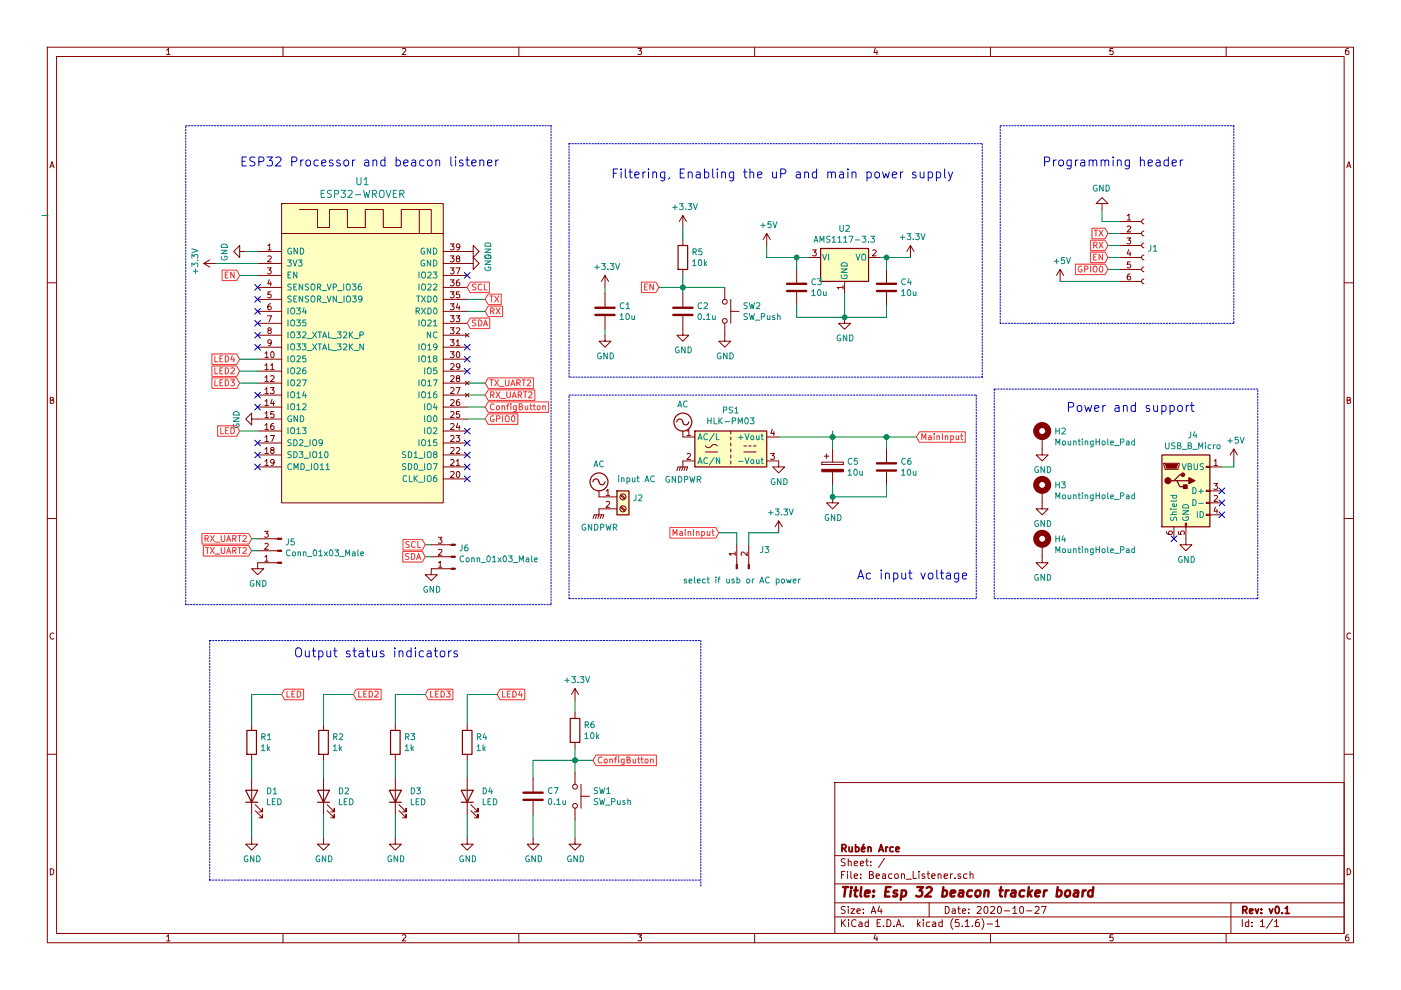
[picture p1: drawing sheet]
EESchema Schematic File Version 4
EELAYER 30 0
EELAYER END
$Descr A4 11693 8268
encoding utf-8
Sheet 1 1
Title "Esp 32 beacon tracker board"
Date "2020-10-27"
Rev "v0.1"
Comp "Rubén Arce "
Comment1 ""
Comment2 ""
Comment3 ""
Comment4 ""
$EndDescr
$Comp
L Connector:Conn_01x06_Female J1
U 1 1
P 9550 2050
F 0 "J1" H 9578 2026 50  0000 L CNN
F 1 "Conn_01x06_Female" H 9578 1935 50  0001 L CNN
F 2 "Connector_PinHeader_2.54mm:PinHeader_1x06_P2.54mm_Vertical" H 9550 2050 50  0001 C CNN
F 3 "~" H 9550 2050 50  0001 C CNN
	1    9550 2050
	1    0    0    -1  
$EndComp
Text GLabel 4050 2600 2    50   Input ~ 0
RX
Text GLabel 4050 3500 2    50   Input ~ 0
GPIO0
Text GLabel 4050 2500 2    50   Input ~ 0
TX
Wire Wire Line
	4050 2600 3900 2600
Wire Wire Line
	3900 2500 4050 2500
Wire Wire Line
	4050 3500 3900 3500
Text GLabel 9250 2050 0    50   Input ~ 0
RX
Text GLabel 9250 1950 0    50   Input ~ 0
TX
Text GLabel 9250 2250 0    50   Input ~ 0
GPIO0
Wire Wire Line
	9250 2250 9350 2250
Wire Wire Line
	9250 2150 9350 2150
Wire Wire Line
	400  1800 350  1800
$Comp
L power:GND #PWR0102
U 1 1
P 2150 3500
F 0 "#PWR0102" H 2150 3250 50  0001 C CNN
F 1 "GND" H 2155 3327 50  0000 C CNN
F 2 "" H 2150 3500 50  0001 C CNN
F 3 "" H 2150 3500 50  0001 C CNN
	1    2150 3500
	0    1    1    0   
$EndComp
Wire Wire Line
	2050 2100 2150 2100
Wire Wire Line
	9350 2050 9250 2050
Wire Wire Line
	9250 1950 9350 1950
$Comp
L Device:R R1
U 1 1
P 2100 6200
F 0 "R1" H 2170 6246 50  0000 L CNN
F 1 "1k" H 2170 6155 50  0000 L CNN
F 2 "Resistor_SMD:R_0805_2012Metric_Pad1.15x1.40mm_HandSolder" V 2030 6200 50  0001 C CNN
F 3 "~" H 2100 6200 50  0001 C CNN
	1    2100 6200
	1    0    0    -1  
$EndComp
$Comp
L power:GND #PWR0105
U 1 1
P 2100 7000
F 0 "#PWR0105" H 2100 6750 50  0001 C CNN
F 1 "GND" H 2105 6827 50  0000 C CNN
F 2 "" H 2100 7000 50  0001 C CNN
F 3 "" H 2100 7000 50  0001 C CNN
	1    2100 7000
	1    0    0    -1  
$EndComp
$Comp
L Device:LED D1
U 1 1
P 2100 6650
F 0 "D1" V 2139 6532 50  0000 R CNN
F 1 "LED" V 2048 6532 50  0000 R CNN
F 2 "LED_SMD:LED_0805_2012Metric" H 2100 6650 50  0001 C CNN
F 3 "~" H 2100 6650 50  0001 C CNN
	1    2100 6650
	0    -1   -1   0   
$EndComp
Wire Wire Line
	2100 6800 2100 7000
Wire Wire Line
	2100 6500 2100 6350
Wire Wire Line
	2100 6050 2100 5800
Wire Wire Line
	2100 5800 2350 5800
Text GLabel 2350 5800 2    50   Input ~ 0
LED
Text GLabel 9250 2150 0    50   Input ~ 0
EN
Wire Wire Line
	9200 1750 9200 1850
Wire Wire Line
	9350 1850 9200 1850
Text GLabel 5500 2400 0    50   Input ~ 0
EN
$Comp
L power:GND #PWR0107
U 1 1
P 5050 2800
F 0 "#PWR0107" H 5050 2550 50  0001 C CNN
F 1 "GND" H 5055 2627 50  0000 C CNN
F 2 "" H 5050 2800 50  0001 C CNN
F 3 "" H 5050 2800 50  0001 C CNN
	1    5050 2800
	1    0    0    -1  
$EndComp
$Comp
L Device:C C1
U 1 1
P 5050 2600
F 0 "C1" H 5165 2646 50  0000 L CNN
F 1 "10u" H 5165 2555 50  0000 L CNN
F 2 "Capacitor_SMD:C_0805_2012Metric_Pad1.15x1.40mm_HandSolder" H 5088 2450 50  0001 C CNN
F 3 "~" H 5050 2600 50  0001 C CNN
	1    5050 2600
	1    0    0    -1  
$EndComp
Wire Wire Line
	5050 2450 5050 2400
Wire Wire Line
	5050 2750 5050 2800
$Comp
L Device:R R2
U 1 1
P 2700 6200
F 0 "R2" H 2770 6246 50  0000 L CNN
F 1 "1k" H 2770 6155 50  0000 L CNN
F 2 "Resistor_SMD:R_0805_2012Metric_Pad1.15x1.40mm_HandSolder" V 2630 6200 50  0001 C CNN
F 3 "~" H 2700 6200 50  0001 C CNN
	1    2700 6200
	1    0    0    -1  
$EndComp
$Comp
L power:GND #PWR0108
U 1 1
P 2700 7000
F 0 "#PWR0108" H 2700 6750 50  0001 C CNN
F 1 "GND" H 2705 6827 50  0000 C CNN
F 2 "" H 2700 7000 50  0001 C CNN
F 3 "" H 2700 7000 50  0001 C CNN
	1    2700 7000
	1    0    0    -1  
$EndComp
$Comp
L Device:LED D2
U 1 1
P 2700 6650
F 0 "D2" V 2739 6532 50  0000 R CNN
F 1 "LED" V 2648 6532 50  0000 R CNN
F 2 "LED_SMD:LED_0805_2012Metric" H 2700 6650 50  0001 C CNN
F 3 "~" H 2700 6650 50  0001 C CNN
	1    2700 6650
	0    -1   -1   0   
$EndComp
Wire Wire Line
	2700 6800 2700 7000
Wire Wire Line
	2700 6500 2700 6350
Wire Wire Line
	2700 6050 2700 5800
Wire Wire Line
	2700 5800 2950 5800
Text GLabel 2950 5800 2    50   Input ~ 0
LED2
Text GLabel 2000 3200 0    50   Input ~ 0
LED3
Text GLabel 2000 3000 0    50   Input ~ 0
LED4
$Comp
L Device:R R3
U 1 1
P 3300 6200
F 0 "R3" H 3370 6246 50  0000 L CNN
F 1 "1k" H 3370 6155 50  0000 L CNN
F 2 "Resistor_SMD:R_0805_2012Metric_Pad1.15x1.40mm_HandSolder" V 3230 6200 50  0001 C CNN
F 3 "~" H 3300 6200 50  0001 C CNN
	1    3300 6200
	1    0    0    -1  
$EndComp
$Comp
L power:GND #PWR0109
U 1 1
P 3300 7000
F 0 "#PWR0109" H 3300 6750 50  0001 C CNN
F 1 "GND" H 3305 6827 50  0000 C CNN
F 2 "" H 3300 7000 50  0001 C CNN
F 3 "" H 3300 7000 50  0001 C CNN
	1    3300 7000
	1    0    0    -1  
$EndComp
$Comp
L Device:LED D3
U 1 1
P 3300 6650
F 0 "D3" V 3339 6532 50  0000 R CNN
F 1 "LED" V 3248 6532 50  0000 R CNN
F 2 "LED_SMD:LED_0805_2012Metric" H 3300 6650 50  0001 C CNN
F 3 "~" H 3300 6650 50  0001 C CNN
	1    3300 6650
	0    -1   -1   0   
$EndComp
Wire Wire Line
	3300 6800 3300 7000
Wire Wire Line
	3300 6500 3300 6350
Wire Wire Line
	3300 6050 3300 5800
Wire Wire Line
	3300 5800 3550 5800
Text GLabel 3550 5800 2    50   Input ~ 0
LED3
$Comp
L Device:R R4
U 1 1
P 3900 6200
F 0 "R4" H 3970 6246 50  0000 L CNN
F 1 "1k" H 3970 6155 50  0000 L CNN
F 2 "Resistor_SMD:R_0805_2012Metric_Pad1.15x1.40mm_HandSolder" V 3830 6200 50  0001 C CNN
F 3 "~" H 3900 6200 50  0001 C CNN
	1    3900 6200
	1    0    0    -1  
$EndComp
$Comp
L Device:LED D4
U 1 1
P 3900 6650
F 0 "D4" V 3939 6532 50  0000 R CNN
F 1 "LED" V 3848 6532 50  0000 R CNN
F 2 "LED_SMD:LED_0805_2012Metric" H 3900 6650 50  0001 C CNN
F 3 "~" H 3900 6650 50  0001 C CNN
	1    3900 6650
	0    -1   -1   0   
$EndComp
Wire Wire Line
	3900 6800 3900 7000
Wire Wire Line
	3900 6500 3900 6350
Wire Wire Line
	3900 6050 3900 5800
Wire Wire Line
	3900 5800 4150 5800
Text GLabel 4150 5800 2    50   Input ~ 0
LED4
$Comp
L Device:C C2
U 1 1
P 5700 2600
F 0 "C2" H 5815 2646 50  0000 L CNN
F 1 "0.1u" H 5815 2555 50  0000 L CNN
F 2 "Capacitor_SMD:C_0805_2012Metric_Pad1.15x1.40mm_HandSolder" H 5738 2450 50  0001 C CNN
F 3 "~" H 5700 2600 50  0001 C CNN
	1    5700 2600
	1    0    0    -1  
$EndComp
$Comp
L power:GND #PWR0114
U 1 1
P 5700 2750
F 0 "#PWR0114" H 5700 2500 50  0001 C CNN
F 1 "GND" H 5705 2577 50  0000 C CNN
F 2 "" H 5700 2750 50  0001 C CNN
F 3 "" H 5700 2750 50  0001 C CNN
	1    5700 2750
	1    0    0    -1  
$EndComp
$Comp
L Device:R R5
U 1 1
P 5700 2150
F 0 "R5" H 5770 2196 50  0000 L CNN
F 1 "10k" H 5770 2105 50  0000 L CNN
F 2 "Resistor_SMD:R_0805_2012Metric_Pad1.15x1.40mm_HandSolder" V 5630 2150 50  0001 C CNN
F 3 "~" H 5700 2150 50  0001 C CNN
	1    5700 2150
	1    0    0    -1  
$EndComp
Wire Wire Line
	5700 1900 5700 2000
Wire Wire Line
	5700 2300 5700 2400
Wire Wire Line
	5500 2400 5700 2400
Connection ~ 5700 2400
Wire Wire Line
	5700 2400 5700 2450
$Comp
L Regulator_Linear:AMS1117-3.3 U2
U 1 1
P 7050 2150
F 0 "U2" H 7050 2392 50  0000 C CNN
F 1 "AMS1117-3.3" H 7050 2301 50  0000 C CNN
F 2 "Package_TO_SOT_SMD:SOT-223-3_TabPin2" H 7050 2350 50  0001 C CNN
F 3 "http://www.advanced-monolithic.com/pdf/ds1117.pdf" H 7150 1900 50  0001 C CNN
	1    7050 2150
	1    0    0    -1  
$EndComp
Wire Wire Line
	6400 2150 6650 2150
Wire Wire Line
	7350 2150 7400 2150
Wire Wire Line
	6400 2150 6400 2050
$Comp
L Device:C C3
U 1 1
P 6650 2400
F 0 "C3" H 6765 2446 50  0000 L CNN
F 1 "10u" H 6765 2355 50  0000 L CNN
F 2 "Capacitor_SMD:C_0805_2012Metric_Pad1.15x1.40mm_HandSolder" H 6688 2250 50  0001 C CNN
F 3 "~" H 6650 2400 50  0001 C CNN
	1    6650 2400
	1    0    0    -1  
$EndComp
$Comp
L Device:C C4
U 1 1
P 7400 2400
F 0 "C4" H 7515 2446 50  0000 L CNN
F 1 "10u" H 7515 2355 50  0000 L CNN
F 2 "Capacitor_SMD:C_0805_2012Metric_Pad1.15x1.40mm_HandSolder" H 7438 2250 50  0001 C CNN
F 3 "~" H 7400 2400 50  0001 C CNN
	1    7400 2400
	1    0    0    -1  
$EndComp
Wire Wire Line
	6650 2150 6650 2250
Connection ~ 6650 2150
Wire Wire Line
	6650 2150 6750 2150
Wire Wire Line
	7400 2150 7400 2250
Connection ~ 7400 2150
Wire Wire Line
	7400 2150 7600 2150
Wire Wire Line
	6650 2550 6650 2650
Wire Wire Line
	6650 2650 7050 2650
Wire Wire Line
	7400 2650 7400 2550
Wire Wire Line
	7050 2450 7050 2650
Connection ~ 7050 2650
Wire Wire Line
	7050 2650 7400 2650
$Comp
L power:GND #PWR0115
U 1 1
P 7050 2650
F 0 "#PWR0115" H 7050 2400 50  0001 C CNN
F 1 "GND" H 7055 2477 50  0000 C CNN
F 2 "" H 7050 2650 50  0001 C CNN
F 3 "" H 7050 2650 50  0001 C CNN
	1    7050 2650
	1    0    0    -1  
$EndComp
Wire Wire Line
	2150 3200 2000 3200
Wire Wire Line
	2000 3000 2150 3000
Text Notes 2000 1400 0    75   ~ 0
ESP32 Processor and beacon listener
Text Notes 5100 1500 0    75   ~ 0
Filtering, Enabling the uP and main power supply\n
Wire Notes Line
	4600 1050 4600 5050
Wire Notes Line
	4600 5050 1550 5050
Wire Notes Line
	1550 5050 1550 1050
Wire Notes Line
	1550 1050 4600 1050
Wire Notes Line
	4750 1200 8200 1200
Wire Notes Line
	8200 1200 8200 3150
Wire Notes Line
	8200 3150 4750 3150
Wire Notes Line
	1750 7350 1750 5350
Text Notes 2450 5500 0    75   ~ 0
Output status indicators
Text Notes 8700 1400 0    75   ~ 0
Programming header\n
Wire Notes Line
	8350 1050 10300 1050
Wire Notes Line
	10300 1050 10300 2700
Wire Notes Line
	10300 2700 8350 2700
Wire Notes Line
	8350 2700 8350 1050
$Comp
L Connector:Screw_Terminal_01x02 J2
U 1 1
P 5200 4150
F 0 "J2" H 5280 4142 50  0000 L CNN
F 1 "input AC" H 5150 4300 50  0000 L CNN
F 2 "TerminalBlock_RND:TerminalBlock_RND_205-00012_1x02_P5.00mm_Horizontal" H 5200 4150 50  0001 C CNN
F 3 "~" H 5200 4150 50  0001 C CNN
	1    5200 4150
	1    0    0    -1  
$EndComp
$Comp
L power:AC #PWR0103
U 1 1
P 5700 3650
F 0 "#PWR0103" H 5700 3550 50  0001 C CNN
F 1 "AC" H 5700 3925 50  0000 C CNN
F 2 "" H 5700 3650 50  0001 C CNN
F 3 "" H 5700 3650 50  0001 C CNN
	1    5700 3650
	1    0    0    -1  
$EndComp
$Comp
L power:AC #PWR0111
U 1 1
P 5000 4150
F 0 "#PWR0111" H 5000 4050 50  0001 C CNN
F 1 "AC" H 5000 4425 50  0000 C CNN
F 2 "" H 5000 4150 50  0001 C CNN
F 3 "" H 5000 4150 50  0001 C CNN
	1    5000 4150
	1    0    0    -1  
$EndComp
$Comp
L power:GNDPWR #PWR0112
U 1 1
P 5700 3850
F 0 "#PWR0112" H 5700 3650 50  0001 C CNN
F 1 "GNDPWR" H 5704 3696 50  0000 C CNN
F 2 "" H 5700 3800 50  0001 C CNN
F 3 "" H 5700 3800 50  0001 C CNN
	1    5700 3850
	1    0    0    -1  
$EndComp
$Comp
L power:GNDPWR #PWR0116
U 1 1
P 5000 4250
F 0 "#PWR0116" H 5000 4050 50  0001 C CNN
F 1 "GNDPWR" H 5004 4096 50  0000 C CNN
F 2 "" H 5000 4200 50  0001 C CNN
F 3 "" H 5000 4200 50  0001 C CNN
	1    5000 4250
	1    0    0    -1  
$EndComp
$Comp
L power:+5V #PWR0117
U 1 1
P 6400 2050
F 0 "#PWR0117" H 6400 1900 50  0001 C CNN
F 1 "+5V" H 6415 2223 50  0000 C CNN
F 2 "" H 6400 2050 50  0001 C CNN
F 3 "" H 6400 2050 50  0001 C CNN
	1    6400 2050
	1    0    0    -1  
$EndComp
$Comp
L power:+5V #PWR0118
U 1 1
P 8850 2350
F 0 "#PWR0118" H 8850 2200 50  0001 C CNN
F 1 "+5V" H 8865 2523 50  0000 C CNN
F 2 "" H 8850 2350 50  0001 C CNN
F 3 "" H 8850 2350 50  0001 C CNN
	1    8850 2350
	1    0    0    -1  
$EndComp
$Comp
L power:+3.3V #PWR0119
U 1 1
P 7600 2150
F 0 "#PWR0119" H 7600 2000 50  0001 C CNN
F 1 "+3.3V" H 7615 2323 50  0000 C CNN
F 2 "" H 7600 2150 50  0001 C CNN
F 3 "" H 7600 2150 50  0001 C CNN
	1    7600 2150
	1    0    0    -1  
$EndComp
$Comp
L power:GND #PWR0120
U 1 1
P 6500 3850
F 0 "#PWR0120" H 6500 3600 50  0001 C CNN
F 1 "GND" H 6505 3677 50  0000 C CNN
F 2 "" H 6500 3850 50  0001 C CNN
F 3 "" H 6500 3850 50  0001 C CNN
	1    6500 3850
	1    0    0    -1  
$EndComp
$Comp
L Converter_ACDC:HLK-PM03 PS1
U 1 1
P 6100 3750
F 0 "PS1" H 6100 4075 50  0000 C CNN
F 1 "HLK-PM03" H 6100 3984 50  0000 C CNN
F 2 "Converter_ACDC:Converter_ACDC_HiLink_HLK-PMxx" H 6100 3450 50  0001 C CNN
F 3 "http://www.hlktech.net/product_detail.php?ProId=59" H 6500 3400 50  0001 C CNN
	1    6100 3750
	1    0    0    -1  
$EndComp
Text GLabel 6000 4450 0    50   Input ~ 0
MainInput
$Comp
L power:+3.3V #PWR0121
U 1 1
P 6500 4450
F 0 "#PWR0121" H 6500 4300 50  0001 C CNN
F 1 "+3.3V" H 6515 4623 50  0000 C CNN
F 2 "" H 6500 4450 50  0001 C CNN
F 3 "" H 6500 4450 50  0001 C CNN
	1    6500 4450
	1    0    0    -1  
$EndComp
$Comp
L Connector:Conn_01x02_Male J3
U 1 1
P 6150 4750
F 0 "J3" V 6304 4562 50  0000 R CNN
F 1 "select if usb or AC power" V 6050 5200 50  0000 R CNN
F 2 "Connector_PinHeader_2.54mm:PinHeader_1x02_P2.54mm_Vertical" H 6150 4750 50  0001 C CNN
F 3 "~" H 6150 4750 50  0001 C CNN
	1    6150 4750
	0    -1   -1   0   
$EndComp
Wire Wire Line
	6000 4450 6150 4450
Wire Wire Line
	6150 4450 6150 4550
Wire Wire Line
	6250 4550 6250 4450
Wire Wire Line
	6250 4450 6500 4450
$Comp
L Device:CP C5
U 1 1
P 6950 3900
F 0 "C5" H 7068 3946 50  0000 L CNN
F 1 "10u" H 7068 3855 50  0000 L CNN
F 2 "Capacitor_SMD:CP_Elec_4x5.3" H 6988 3750 50  0001 C CNN
F 3 "~" H 6950 3900 50  0001 C CNN
	1    6950 3900
	1    0    0    -1  
$EndComp
Wire Wire Line
	6950 3750 6950 3650
$Comp
L power:GND #PWR0122
U 1 1
P 6950 4150
F 0 "#PWR0122" H 6950 3900 50  0001 C CNN
F 1 "GND" H 6955 3977 50  0000 C CNN
F 2 "" H 6950 4150 50  0001 C CNN
F 3 "" H 6950 4150 50  0001 C CNN
	1    6950 4150
	1    0    0    -1  
$EndComp
Wire Wire Line
	6950 4050 6950 4150
Wire Wire Line
	7400 3750 7400 3650
Wire Wire Line
	7400 3650 6950 3650
Connection ~ 6950 3650
Wire Wire Line
	6950 3650 6950 3600
Wire Wire Line
	7400 4050 7400 4150
Wire Wire Line
	7400 4150 6950 4150
Connection ~ 6950 4150
Text GLabel 7650 3650 2    50   Input ~ 0
MainInput
Wire Wire Line
	7650 3650 7400 3650
Connection ~ 7400 3650
Wire Wire Line
	6950 3650 6500 3650
Wire Notes Line
	4750 3300 8150 3300
Wire Notes Line
	8150 3300 8150 5000
Wire Notes Line
	8150 5000 4750 5000
Wire Notes Line
	4750 5000 4750 3300
Text Notes 7150 4850 0    75   ~ 0
Ac input voltage\n
Text GLabel 4050 3400 2    50   Input ~ 0
ConfigButton
Wire Wire Line
	3900 3400 4050 3400
Text GLabel 4950 6350 2    50   Input ~ 0
ConfigButton
$Comp
L Device:R R6
U 1 1
P 4800 6100
F 0 "R6" H 4870 6146 50  0000 L CNN
F 1 "10k" H 4870 6055 50  0000 L CNN
F 2 "Resistor_SMD:R_0805_2012Metric_Pad1.15x1.40mm_HandSolder" V 4730 6100 50  0001 C CNN
F 3 "~" H 4800 6100 50  0001 C CNN
	1    4800 6100
	1    0    0    -1  
$EndComp
$Comp
L power:+3.3V #PWR0123
U 1 1
P 4800 5850
F 0 "#PWR0123" H 4800 5700 50  0001 C CNN
F 1 "+3.3V" H 4815 6023 50  0000 C CNN
F 2 "" H 4800 5850 50  0001 C CNN
F 3 "" H 4800 5850 50  0001 C CNN
	1    4800 5850
	1    0    0    -1  
$EndComp
$Comp
L Switch:SW_Push SW1
U 1 1
P 4800 6650
F 0 "SW1" V 4754 6798 50  0000 L CNN
F 1 "SW_Push" V 4845 6798 50  0000 L CNN
F 2 "Button_Switch_SMD:SW_SPST_PTS810" H 4800 6850 50  0001 C CNN
F 3 "~" H 4800 6850 50  0001 C CNN
	1    4800 6650
	0    1    1    0   
$EndComp
$Comp
L power:GND #PWR0110
U 1 1
P 3900 7000
F 0 "#PWR0110" H 3900 6750 50  0001 C CNN
F 1 "GND" H 3905 6827 50  0000 C CNN
F 2 "" H 3900 7000 50  0001 C CNN
F 3 "" H 3900 7000 50  0001 C CNN
	1    3900 7000
	1    0    0    -1  
$EndComp
$Comp
L power:GND #PWR0124
U 1 1
P 4800 7000
F 0 "#PWR0124" H 4800 6750 50  0001 C CNN
F 1 "GND" H 4805 6827 50  0000 C CNN
F 2 "" H 4800 7000 50  0001 C CNN
F 3 "" H 4800 7000 50  0001 C CNN
	1    4800 7000
	1    0    0    -1  
$EndComp
Wire Wire Line
	4800 7000 4800 6850
Wire Wire Line
	4800 6450 4800 6350
Wire Wire Line
	4800 5950 4800 5850
Wire Wire Line
	4950 6350 4800 6350
Connection ~ 4800 6350
Wire Wire Line
	4800 6350 4800 6250
Wire Notes Line
	5850 5350 5850 7400
Wire Notes Line
	1750 7350 5850 7350
Wire Notes Line
	1750 5350 5850 5350
$Comp
L Device:C C6
U 1 1
P 7400 3900
F 0 "C6" H 7515 3946 50  0000 L CNN
F 1 "10u" H 7515 3855 50  0000 L CNN
F 2 "Capacitor_SMD:C_0805_2012Metric_Pad1.15x1.40mm_HandSolder" H 7438 3750 50  0001 C CNN
F 3 "~" H 7400 3900 50  0001 C CNN
	1    7400 3900
	1    0    0    -1  
$EndComp
$Comp
L power:+3.3V #PWR0101
U 1 1
P 1800 2200
F 0 "#PWR0101" H 1800 2050 50  0001 C CNN
F 1 "+3.3V" H 1815 2373 50  0000 C CNN
F 2 "" H 1800 2200 50  0001 C CNN
F 3 "" H 1800 2200 50  0001 C CNN
	1    1800 2200
	0    -1   -1   0   
$EndComp
$Comp
L power:+3.3V #PWR0106
U 1 1
P 5050 2400
F 0 "#PWR0106" H 5050 2250 50  0001 C CNN
F 1 "+3.3V" H 5065 2573 50  0000 C CNN
F 2 "" H 5050 2400 50  0001 C CNN
F 3 "" H 5050 2400 50  0001 C CNN
	1    5050 2400
	1    0    0    -1  
$EndComp
$Comp
L power:+3.3V #PWR0113
U 1 1
P 5700 1900
F 0 "#PWR0113" H 5700 1750 50  0001 C CNN
F 1 "+3.3V" H 5715 2073 50  0000 C CNN
F 2 "" H 5700 1900 50  0001 C CNN
F 3 "" H 5700 1900 50  0001 C CNN
	1    5700 1900
	1    0    0    -1  
$EndComp
$Comp
L power:GND #PWR0104
U 1 1
P 9200 1750
F 0 "#PWR0104" H 9200 1500 50  0001 C CNN
F 1 "GND" H 9205 1577 50  0000 C CNN
F 2 "" H 9200 1750 50  0001 C CNN
F 3 "" H 9200 1750 50  0001 C CNN
	1    9200 1750
	-1   0    0    1   
$EndComp
$Comp
L Connector:USB_B_Micro J4
U 1 1
P 9900 4100
F 0 "J4" H 9957 4567 50  0000 C CNN
F 1 "USB_B_Micro" H 9957 4476 50  0000 C CNN
F 2 "Connector_USB:USB_Mini-B_Lumberg_2486_01_Horizontal" H 10050 4050 50  0001 C CNN
F 3 "~" H 10050 4050 50  0001 C CNN
	1    9900 4100
	1    0    0    -1  
$EndComp
NoConn ~ 9800 4500
$Comp
L power:GND #PWR0125
U 1 1
P 9900 4500
F 0 "#PWR0125" H 9900 4250 50  0001 C CNN
F 1 "GND" H 9905 4327 50  0000 C CNN
F 2 "" H 9900 4500 50  0001 C CNN
F 3 "" H 9900 4500 50  0001 C CNN
	1    9900 4500
	1    0    0    -1  
$EndComp
$Comp
L power:+5V #PWR0126
U 1 1
P 10300 3850
F 0 "#PWR0126" H 10300 3700 50  0001 C CNN
F 1 "+5V" H 10315 4023 50  0000 C CNN
F 2 "" H 10300 3850 50  0001 C CNN
F 3 "" H 10300 3850 50  0001 C CNN
	1    10300 3850
	1    0    0    -1  
$EndComp
Wire Wire Line
	10300 3850 10300 3900
Wire Wire Line
	10300 3900 10200 3900
NoConn ~ 10200 4100
NoConn ~ 10200 4200
NoConn ~ 10200 4300
$Comp
L Mechanical:MountingHole_Pad H2
U 1 1
P 8700 3650
F 0 "H2" H 8800 3699 50  0000 L CNN
F 1 "MountingHole_Pad" H 8800 3608 50  0000 L CNN
F 2 "MountingHole:MountingHole_3.2mm_M3_Pad_Via" H 8700 3650 50  0001 C CNN
F 3 "~" H 8700 3650 50  0001 C CNN
	1    8700 3650
	1    0    0    -1  
$EndComp
$Comp
L power:GND #PWR0128
U 1 1
P 8700 3750
F 0 "#PWR0128" H 8700 3500 50  0001 C CNN
F 1 "GND" H 8705 3577 50  0000 C CNN
F 2 "" H 8700 3750 50  0001 C CNN
F 3 "" H 8700 3750 50  0001 C CNN
	1    8700 3750
	1    0    0    -1  
$EndComp
$Comp
L Mechanical:MountingHole_Pad H3
U 1 1
P 8700 4100
F 0 "H3" H 8800 4149 50  0000 L CNN
F 1 "MountingHole_Pad" H 8800 4058 50  0000 L CNN
F 2 "MountingHole:MountingHole_3.2mm_M3_Pad_Via" H 8700 4100 50  0001 C CNN
F 3 "~" H 8700 4100 50  0001 C CNN
	1    8700 4100
	1    0    0    -1  
$EndComp
$Comp
L power:GND #PWR0129
U 1 1
P 8700 4200
F 0 "#PWR0129" H 8700 3950 50  0001 C CNN
F 1 "GND" H 8705 4027 50  0000 C CNN
F 2 "" H 8700 4200 50  0001 C CNN
F 3 "" H 8700 4200 50  0001 C CNN
	1    8700 4200
	1    0    0    -1  
$EndComp
$Comp
L Mechanical:MountingHole_Pad H4
U 1 1
P 8700 4550
F 0 "H4" H 8800 4599 50  0000 L CNN
F 1 "MountingHole_Pad" H 8800 4508 50  0000 L CNN
F 2 "MountingHole:MountingHole_3.2mm_M3_Pad_Via" H 8700 4550 50  0001 C CNN
F 3 "~" H 8700 4550 50  0001 C CNN
	1    8700 4550
	1    0    0    -1  
$EndComp
$Comp
L power:GND #PWR0130
U 1 1
P 8700 4650
F 0 "#PWR0130" H 8700 4400 50  0001 C CNN
F 1 "GND" H 8705 4477 50  0000 C CNN
F 2 "" H 8700 4650 50  0001 C CNN
F 3 "" H 8700 4650 50  0001 C CNN
	1    8700 4650
	1    0    0    -1  
$EndComp
$Comp
L esp32_noob:ESP32-WROVER U1
U 1 1
P 3050 2850
F 0 "U1" H 3025 4187 60  0000 C CNN
F 1 "ESP32-WROVER" H 3025 4081 60  0000 C CNN
F 2 "ESP_32_all:ESP32-WROVER" H 3500 2550 60  0001 C CNN
F 3 "" H 3500 2550 60  0001 C CNN
	1    3050 2850
	1    0    0    -1  
$EndComp
Wire Wire Line
	1800 2200 2150 2200
$Comp
L power:GND #PWR0131
U 1 1
P 3900 2100
F 0 "#PWR0131" H 3900 1850 50  0001 C CNN
F 1 "GND" H 3905 1927 50  0000 C CNN
F 2 "" H 3900 2100 50  0001 C CNN
F 3 "" H 3900 2100 50  0001 C CNN
	1    3900 2100
	0    -1   -1   0   
$EndComp
$Comp
L power:GND #PWR0132
U 1 1
P 3900 2200
F 0 "#PWR0132" H 3900 1950 50  0001 C CNN
F 1 "GND" H 3905 2027 50  0000 C CNN
F 2 "" H 3900 2200 50  0001 C CNN
F 3 "" H 3900 2200 50  0001 C CNN
	1    3900 2200
	0    -1   -1   0   
$EndComp
Wire Wire Line
	2000 3100 2150 3100
Wire Wire Line
	2150 3600 2000 3600
Text GLabel 2000 3100 0    50   Input ~ 0
LED2
Text GLabel 2000 3600 0    50   Input ~ 0
LED
Text GLabel 2000 2300 0    50   Input ~ 0
EN
Wire Wire Line
	2000 2300 2150 2300
$Comp
L Switch:SW_Push SW2
U 1 1
P 6050 2600
F 0 "SW2" V 6004 2748 50  0000 L CNN
F 1 "SW_Push" V 6095 2748 50  0000 L CNN
F 2 "Button_Switch_SMD:SW_SPST_PTS810" H 6050 2800 50  0001 C CNN
F 3 "~" H 6050 2800 50  0001 C CNN
	1    6050 2600
	0    1    1    0   
$EndComp
$Comp
L power:GND #PWR0133
U 1 1
P 6050 2800
F 0 "#PWR0133" H 6050 2550 50  0001 C CNN
F 1 "GND" H 6055 2627 50  0000 C CNN
F 2 "" H 6050 2800 50  0001 C CNN
F 3 "" H 6050 2800 50  0001 C CNN
	1    6050 2800
	1    0    0    -1  
$EndComp
Wire Wire Line
	5700 2400 6050 2400
$Comp
L Connector:Conn_01x03_Male J6
U 1 1
P 3800 4650
F 0 "J6" H 3772 4582 50  0000 R CNN
F 1 "Conn_01x03_Male" H 3772 4673 50  0000 R CNN
F 2 "Connector_JST:JST_PH_B3B-PH-K_1x03_P2.00mm_Vertical" H 3800 4650 50  0001 C CNN
F 3 "~" H 3800 4650 50  0001 C CNN
	1    3800 4650
	-1   0    0    1   
$EndComp
Text GLabel 3550 4550 0    50   Input ~ 0
SCL
Wire Wire Line
	3550 4550 3600 4550
Text GLabel 3550 4650 0    50   Input ~ 0
SDA
Wire Wire Line
	3550 4650 3600 4650
$Comp
L power:GND #PWR0134
U 1 1
P 3600 4750
F 0 "#PWR0134" H 3600 4500 50  0001 C CNN
F 1 "GND" H 3605 4577 50  0000 C CNN
F 2 "" H 3600 4750 50  0001 C CNN
F 3 "" H 3600 4750 50  0001 C CNN
	1    3600 4750
	1    0    0    -1  
$EndComp
$Comp
L Connector:Conn_01x03_Male J5
U 1 1
P 2350 4600
F 0 "J5" H 2322 4532 50  0000 R CNN
F 1 "Conn_01x03_Male" H 2322 4623 50  0000 R CNN
F 2 "Connector_JST:JST_PH_B3B-PH-K_1x03_P2.00mm_Vertical" H 2350 4600 50  0001 C CNN
F 3 "~" H 2350 4600 50  0001 C CNN
	1    2350 4600
	-1   0    0    1   
$EndComp
Wire Wire Line
	2100 4500 2150 4500
Wire Wire Line
	2100 4600 2150 4600
$Comp
L power:GND #PWR0135
U 1 1
P 2150 4700
F 0 "#PWR0135" H 2150 4450 50  0001 C CNN
F 1 "GND" H 2155 4527 50  0000 C CNN
F 2 "" H 2150 4700 50  0001 C CNN
F 3 "" H 2150 4700 50  0001 C CNN
	1    2150 4700
	1    0    0    -1  
$EndComp
Wire Notes Line
	4750 3150 4750 1200
Text GLabel 4050 3300 2    50   Input ~ 0
RX_UART2
Text GLabel 4050 3200 2    50   Input ~ 0
TX_UART2
Wire Wire Line
	4050 3300 3900 3300
Wire Wire Line
	3900 3200 4050 3200
Text GLabel 2100 4500 0    50   Input ~ 0
RX_UART2
Text GLabel 2100 4600 0    50   Input ~ 0
TX_UART2
Wire Wire Line
	8850 2350 9350 2350
Text GLabel 3900 2400 2    50   Input ~ 0
SCL
Text GLabel 3900 2700 2    50   Input ~ 0
SDA
NoConn ~ 2150 2400
NoConn ~ 2150 2500
NoConn ~ 2150 2600
NoConn ~ 2150 2700
NoConn ~ 2150 2800
NoConn ~ 2150 2900
NoConn ~ 2150 3300
NoConn ~ 2150 3400
$Comp
L power:GND #PWR0136
U 1 1
P 2050 2100
F 0 "#PWR0136" H 2050 1850 50  0001 C CNN
F 1 "GND" H 2055 1927 50  0000 C CNN
F 2 "" H 2050 2100 50  0001 C CNN
F 3 "" H 2050 2100 50  0001 C CNN
	1    2050 2100
	0    1    1    0   
$EndComp
NoConn ~ 2150 3700
NoConn ~ 2150 3800
NoConn ~ 2150 3900
NoConn ~ 3900 4000
NoConn ~ 3900 3900
NoConn ~ 3900 3800
NoConn ~ 3900 3700
NoConn ~ 3900 3600
NoConn ~ 3900 3100
NoConn ~ 3900 3000
NoConn ~ 3900 2900
NoConn ~ 3900 2300
$Comp
L Device:C C7
U 1 1
P 4450 6650
F 0 "C7" H 4565 6696 50  0000 L CNN
F 1 "0.1u" H 4565 6605 50  0000 L CNN
F 2 "Capacitor_SMD:C_0805_2012Metric_Pad1.15x1.40mm_HandSolder" H 4488 6500 50  0001 C CNN
F 3 "~" H 4450 6650 50  0001 C CNN
	1    4450 6650
	1    0    0    -1  
$EndComp
Wire Wire Line
	4800 6350 4450 6350
Wire Wire Line
	4450 6350 4450 6500
$Comp
L power:GND #PWR0137
U 1 1
P 4450 7000
F 0 "#PWR0137" H 4450 6750 50  0001 C CNN
F 1 "GND" H 4455 6827 50  0000 C CNN
F 2 "" H 4450 7000 50  0001 C CNN
F 3 "" H 4450 7000 50  0001 C CNN
	1    4450 7000
	1    0    0    -1  
$EndComp
Wire Wire Line
	4450 7000 4450 6800
Wire Notes Line
	8300 5000 10500 5000
Wire Notes Line
	10500 5000 10500 3250
Wire Notes Line
	10500 3250 8300 3250
Wire Notes Line
	8300 3250 8300 5000
Text Notes 8900 3450 0    75   ~ 0
Power and support
$EndSCHEMATC
